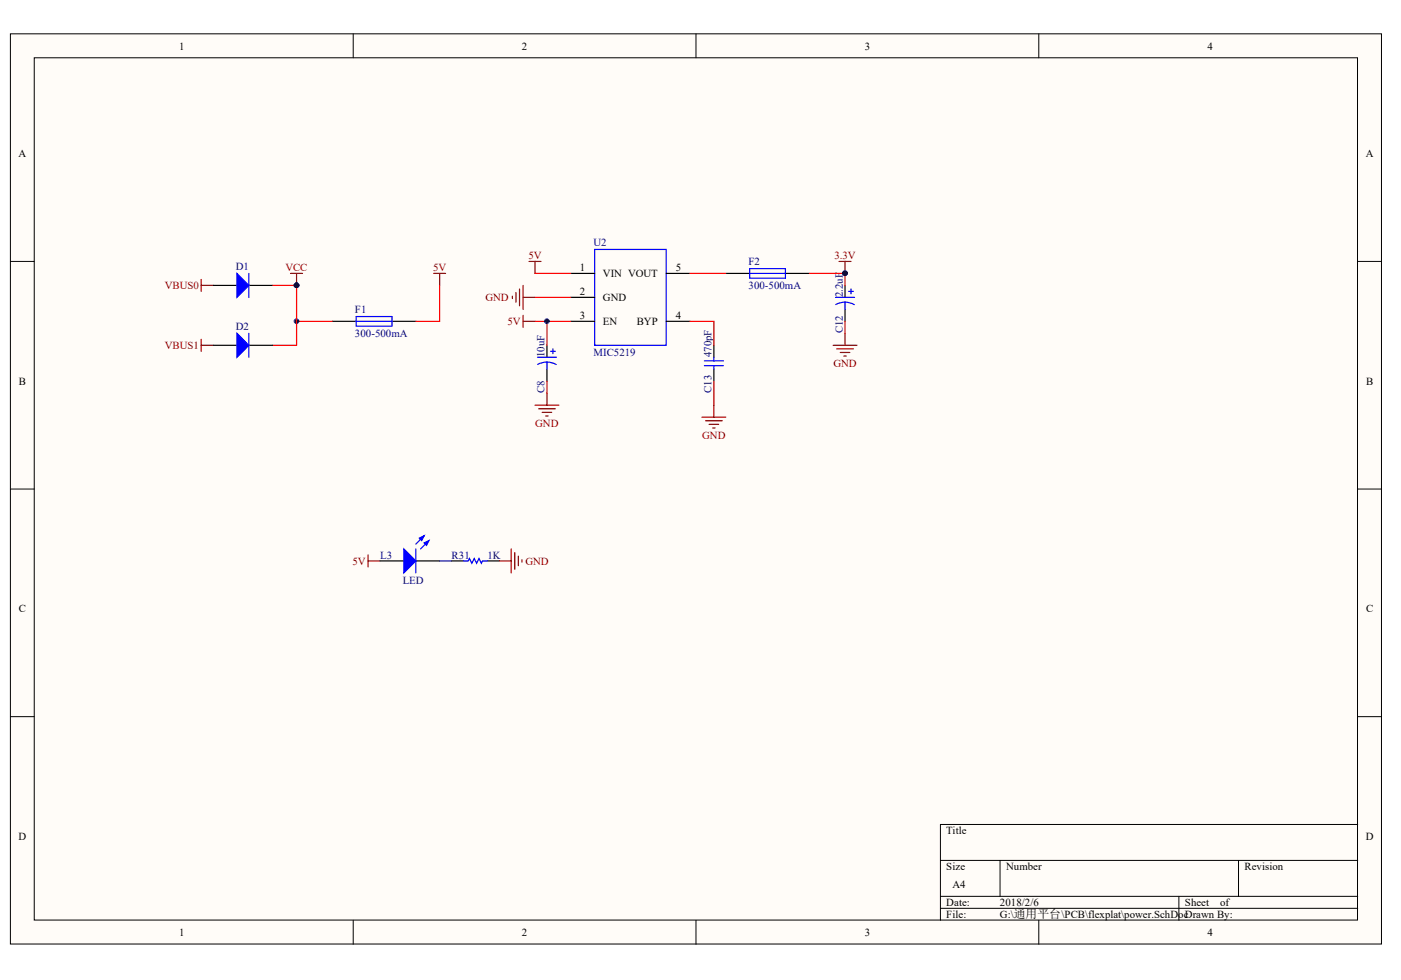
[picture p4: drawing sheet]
<svg xmlns="http://www.w3.org/2000/svg" width="289mm" height="202mm" viewBox="0 0 289 202" stroke-linecap="round" stroke-linejoin="round" font-family="sans-serif">
<g fill="#fffcf8" stroke="#000" stroke-width=".21">
<path d="M2.1 7h282.8v187.7h-282.8z"/>
<path d="M7.1 11.9h272.9v177.9h-272.9z"/>
</g>
<g fill="none" stroke="#000" stroke-width=".21">
<path d="M72.8 7v4.9M143.5 7v4.9M214.2 7v4.9M2.1 53.9h5M280 53.9h4.9M2.1 100.9h5M280 100.9h4.9M2.1 147.8h5M280 147.8h4.9M193.9 177.5h86.1M206.2 177.5v7.4M255.4 177.5v7.4"/>
<path d="M280 170.1h-86.1v19.7M72.8 189.8v5M143.5 189.8v5M193.9 184.9h86.1M193.9 187.4h86.1M214.2 189.8v5M243.1 184.9v4.9"/>
</g>
<g fill="none" stroke="#800000" stroke-width=".25">
<path d="M41.5 57.6v2.5M41.5 58.9h2.4M59.9 56.4h2.5M61.2 56.4v2.5M89.4 56.4h2.5M90.7 56.4v2.5M107.1 59.6v3.5M107.9 58.9v4.9M109.1 53.9h2.5M110.3 53.9v2.5M173 53.9h2.5M174.3 53.9v2.5"/>
<path d="M41.5 70v2.5M41.5 71.2h2.4M105.7 61.1v.5M106.4 60.4v1.9M107.9 65v2.5M107.9 61.3h2.4M107.9 66.3h2.4M171.8 71.2h4.9M172.5 72h3.5M173.3 72.7h2M174 73.4h.5M174.3 68.8v2.4"/>
<path d="M110.3 83.6h5M111.1 84.3h3.4M111.8 85.1h2M112.6 85.8h.4M112.8 81.1v2.5M144.8 86h4.9M145.5 86.8h3.4M146.2 87.5h2M147 88.3h.5M147.2 83.6v2.4M75.9 114.5v2.4M75.9 115.7h2.5"/>
<path d="M103 115.7h2.4M105.4 113.2v5M106.2 114v3.4M106.9 114.7v2M107.6 115.5v.4"/>
</g>
<g fill="#000080" stroke="#000080" stroke-width=".21">
<circle cx="61.2" cy="58.8" r=".47"/>
<circle cx="174.3" cy="56.4" r=".47"/>
<circle cx="61.2" cy="66.3" r=".47"/>
<circle cx="112.8" cy="66.3" r=".47"/>
</g>
<g fill="none" stroke="#000" stroke-width=".25">
<path d="M43.9 58.9h5M51.3 58.9h4.9M117.7 56.4h4.9M137.4 56.4h4.9M149.7 56.4h4.9M162 56.4h4.9M174.3 58.9v2.4M43.9 71.2h5M51.3 71.2h4.9M68.5 66.3h5M80.8 66.3h4.9M112.8 71.2v2.5"/>
<path d="M112.8 76.2v2.4M117.7 61.3h4.9M117.7 66.3h4.9M137.4 66.3h4.9M147.2 71.2v2.5M147.2 76.2v2.4M174.3 63.8v2.5M78.4 115.7h4.9M85.7 115.7h5M93.1 115.7h2.5M100.5 115.7h2.5"/>
</g>
<g fill="#00f" stroke="#00f" stroke-width=".25">
<path d="M83.3 113.2l2.4 2.5-2.4 2.5z"/>
<path d="M87.5 112l1-.5-.5 1z"/>
<path d="M86.5 111l1-.5-.5 1z"/>
<path d="M48.9 56.4l2.4 2.5-2.4 2.4z"/>
<path d="M48.9 68.8l2.4 2.4-2.4 2.5z"/>
</g>
<g fill="none" stroke="#00f" stroke-width=".25">
<path d="M51.3 56.4v4.9M122.6 51.5h14.8v19.7h-14.8zM154.6 55.4h7.4v2h-7.4zM154.6 56.4h7.4M175.5 59.6v1M51.3 68.8v4.9M73.5 65.3h7.3v2h-7.3zM73.5 66.3h7.3M110.8 73.7h4M112.8 74.7l1.2 .2 .7 .3M112.8 74.7l-1.2 .2-.7 .3M112.8 74.7v1.5"/>
<path d="M113.5 72.5h1M114 72v1M145.3 74.4h3.9M145.3 75.4h3.9M147.2 73.7v.7M147.2 75.4v.8M172.3 61.3h3.9M174.3 62.3l.8 .1 1.1 .4M174.3 62.3l-.8 .1-1.1 .4M174.3 62.3v1.5M175 60.1h1M85.7 113.2v5"/>
<path d="M87.5 110.5l-1.8 1.7M88.5 111.5l-1.8 1.7M95.6 115.7h1l.2-.5 .5 1 .5-1 .5 1 .5-1 .5 1 .2-.5h1"/>
</g>
<g fill="none" stroke="#f00" stroke-width=".25">
<path d="M56.2 58.9h5v12.3h-5M90.7 58.9v7.4h-5M110.3 56.4h7.4M142.3 56.4h7.4M166.9 56.4h7.4v2.5M61.2 66.3h7.3M110.3 66.3h7.4M110.3 61.3h7.4M112.8 66.3v4.9M112.8 78.6v2.5M142.3 66.3h4.9v4.9M147.2 78.6v5"/>
<path d="M174.3 66.3v2.5"/>
</g>
<path d="M90.7 115.7h2.4" fill="none" stroke="#000080" stroke-width=".25"/>
<g font-size="2.2">
<text x="36.9" y="10.2">1</text>
<text x="107.7" y="10.2">2</text>
<text x="178.3" y="10.2">3</text>
<text x="249" y="10.2">4</text>
<text x="3.8" y="32.4">A</text>
<text x="281.7" y="32.4">A</text>
<text x="119.6" y="55.9">1</text>
<text x="124.3" y="57.1">VIN VOUT</text>
<text x="139.4" y="55.9">5</text>
<text x="119.6" y="60.8">2</text>
<text x="119.6" y="65.8">3</text>
<text x="124.3" y="62.1">GND</text>
<text x="139.4" y="65.8">4</text>
<text x="124.3" y="67">EN</text>
<text x="131.3" y="67">BYP</text>
<text x="3.9" y="79.4">B</text>
<text x="281.7" y="79.4">B</text>
<text x="3.9" y="126.3">C</text>
<text x="281.7" y="126.3">C</text>
<text x="3.8" y="173.3">D</text>
<text x="195.2" y="172">Title</text>
<text x="281.7" y="173.3">D</text>
<text x="195.2" y="179.5">Size</text>
<text x="207.5" y="179.5">Number</text>
<text x="256.6" y="179.5">Revision</text>
<text x="196.4" y="183.2">A4</text>
<text x="195.2" y="186.9">Date:</text>
<text x="195.2" y="189.4">File:</text>
<text x="206.2" y="186.9">2018/2/6</text>
<text x="206.2" y="189.4">G:\通用平台\PCB\flexplat\power.SchDocDrawn By:</text>
<text x="244.4" y="186.9">Sheet</text>
<text x="251.6" y="186.9">of</text>
<text x="36.9" y="193">1</text>
<text x="107.7" y="193">2</text>
<text x="178.3" y="193">3</text>
<text x="249" y="193">4</text>
</g>
<g font-size="2.2" fill="#800000">
<text x="109" y="53.4">5V</text>
<text x="172.1" y="53.4">3.3V</text>
<text x="34" y="59.6">VBUS0</text>
<text x="58.9" y="55.9">VCC</text>
<text x="89.3" y="55.9">5V</text>
<text x="100.1" y="62.1">GND</text>
<text x="34" y="72">VBUS1</text>
<text x="104.7" y="67">5V</text>
<text x="171.9" y="75.7">GND</text>
<text x="110.4" y="88">GND</text>
<text x="144.8" y="90.5">GND</text>
<text x="72.7" y="116.5">5V</text>
<text x="108.4" y="116.5">GND</text>
</g>
<g font-size="2.2" fill="#000080">
<text x="122.4" y="50.7">U2</text>
<text x="48.6" y="55.7">D1</text>
<text x="154.4" y="54.7">F2</text>
<text x="154.4" y="59.6">300-500mA</text>
<text x="73.2" y="64.6">F1</text>
<text x="173.8" y="61.3" transform="rotate(-90 173.8 61.3)">2.2uF</text>
<text x="48.6" y="68">D2</text>
<text x="73.2" y="69.5">300-500mA</text>
<text x="173.8" y="68.7" transform="rotate(-90 173.8 68.7)">C12</text>
<text x="112.3" y="73.7" transform="rotate(-90 112.3 73.7)">10uF</text>
<text x="122.4" y="73.4">MIC5219</text>
<text x="146.8" y="73.7" transform="rotate(-90 146.8 73.7)">470pF</text>
<text x="112.3" y="81.1" transform="rotate(-90 112.3 81.1)">C8</text>
<text x="146.8" y="81.1" transform="rotate(-90 146.8 81.1)">C13</text>
<text x="78.4" y="115.2">L3</text>
<text x="93.1" y="115.2">R31</text>
<text x="100.5" y="115.2">1K</text>
<text x="83.1" y="120.4">LED</text>
</g>
</svg>
